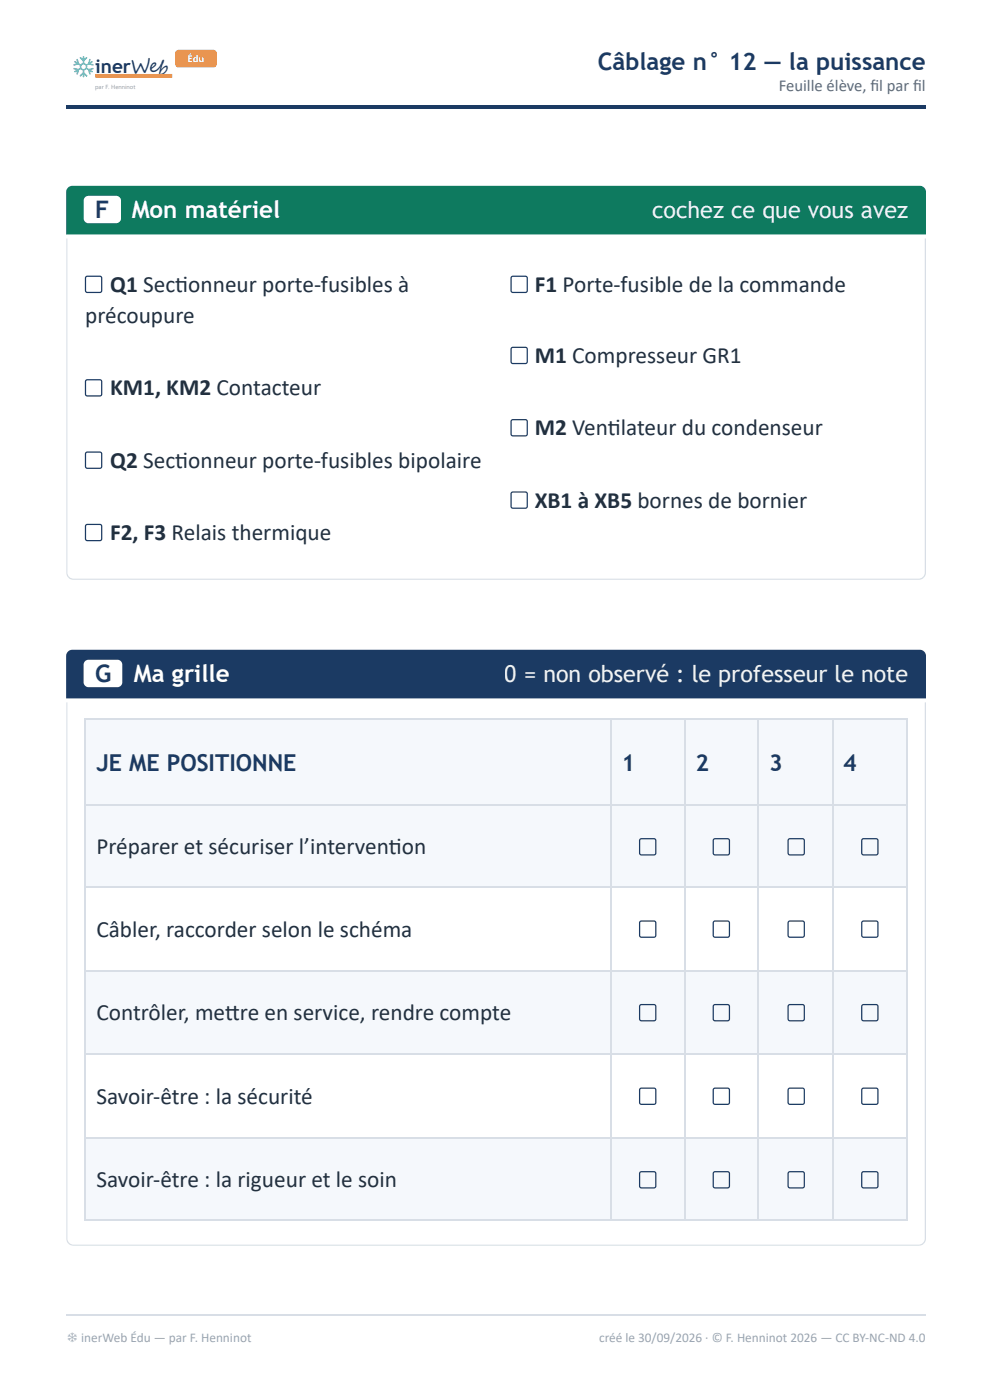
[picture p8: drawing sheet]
<svg xmlns="http://www.w3.org/2000/svg" width="210mm" height="297mm" viewBox="0 0 210 297" stroke-linecap="round" stroke-linejoin="round" font-family="sans-serif">
<path d="M14 22.2h182.3v.8h-182.3z" fill="#1b3a63"/>
<path d="M20.2 16.1h16.3" fill="none" stroke="#e8914a" stroke-width=".79" stroke-linecap="butt"/>
<path d="M37.4 10.8l.5-.2h7.3a.75 .75 0 0 1 .7 .7v2.3a.75 .75 0 0 1-.7 .7h-7.3a.75 .75 0 0 1-.8-.7v-2.3z" fill="#e8914a"/>
<path d="M14.4 39.8l.9-.4h179.7a1.32 1.32 0 0 1 1.3 1.3v9h-182.3v-9z" fill="#0e7a5f"/>
<path d="M18 41.8l.8-.3h5.8a1.06 1.06 0 0 1 1.1 1.1v3.7a1.06 1.06 0 0 1-1.1 1.1h-5.8a1.06 1.06 0 0 1-1.1-1.1v-3.7z" fill="#fff"/>
<g fill="#d8dee6">
<path d="M14 122.1h182.3v.9h-182.3z"/>
<path d="M195.3 50.5h1v72.5h-1z"/>
<path d="M14 50.5h1v72.5h-1z"/>
</g>
<path d="M18.2 58.7l.3-.1 2.9 .1 .2 .3-.2 2.9-.2 .1-3-.1-.1-.3zM108.5 58.7l.2-.1 3 .1 .1 .3-.1 2.9-.3 .1-2.9-.1-.2-.3zM108.5 73.8l.2-.1 3 .1 .1 .3-.1 2.9-.3 .1-2.9-.1-.2-.3zM18.2 80.7l.3-.1 2.9 .1 .2 .3-.2 2.9-.2 .1-3-.1-.1-.3zM18.2 96l.3-.1 2.9 .1 .2 .3-.2 2.9-.2 .2-3-.2-.1-.2zM108.5 89.1l.2-.1 3 .1 .1 .3-.1 3-.3 .1-2.9-.1-.2-.3zM18.2 111.4l.3-.1 2.9 .1 .2 .3-.2 2.9-.2 .1-3-.1-.1-.3zM108.5 104.5l.2-.1 3 .1 .1 .3-.1 2.9-.3 .1-2.9-.1-.2-.3z" fill="none" stroke="#1b3a63" stroke-width=".26"/>
<path d="M14.4 138.2l.9-.4h179.7a1.32 1.32 0 0 1 1.3 1.4v9h-182.3v-9z" fill="#1b3a63"/>
<path d="M18 140.3l.8-.3h6.1a1.06 1.06 0 0 1 1 1v3.7a1.06 1.06 0 0 1-1 1.1h-6.1a1.06 1.06 0 0 1-1.1-1.1v-3.7z" fill="#fff"/>
<g fill="#d8dee6">
<path d="M14 263.3h182.3v1h-182.3z"/>
<path d="M195.3 149h1v115.3h-1z"/>
<path d="M14 149h1v115.3h-1z"/>
</g>
<g fill="#f5f8fc">
<path d="M18.3 152.4h111.3v18.3h-111.3z"/>
<path d="M129.6 152.4h15.7v18.3h-15.7z"/>
<path d="M145.3 152.4h15.6v18.3h-15.6z"/>
<path d="M160.9 152.4h15.6v18.3h-15.6z"/>
<path d="M176.5 152.4h15.6v18.3h-15.6z"/>
<path d="M18.3 170.7h111.3v17.7h-111.3z"/>
<path d="M129.6 170.7h15.7v17.7h-15.7z"/>
<path d="M145.3 170.7h15.6v17.7h-15.6z"/>
<path d="M160.9 170.7h15.6v17.7h-15.6z"/>
<path d="M176.5 170.7h15.6v17.7h-15.6z"/>
<path d="M18.3 206.1h111.3v17.5h-111.3z"/>
<path d="M129.6 206.1h15.7v17.5h-15.7z"/>
<path d="M145.3 206.1h15.6v17.5h-15.6z"/>
<path d="M160.9 206.1h15.6v17.5h-15.6z"/>
<path d="M176.5 206.1h15.6v17.5h-15.6z"/>
<path d="M18.3 241.3h111.3v17.7h-111.3z"/>
<path d="M129.6 241.3h15.7v17.7h-15.7z"/>
<path d="M145.3 241.3h15.6v17.7h-15.6z"/>
<path d="M160.9 241.3h15.6v17.7h-15.6z"/>
<path d="M176.5 241.3h15.6v17.7h-15.6z"/>
</g>
<g fill="none" stroke="#d8dee6" stroke-width=".26">
<path d="M18 152.5h174.4M18.1 152.4v106.6M129.5 152.4v106.6M145.1 152.4v106.6M160.7 152.4v106.6M176.6 152.4v106.6M192.2 152.4v106.6M18 170.8h174.4M18 188.3h174.4M18 206h174.4M18 223.7h174.4M18 241.4h174.4"/>
<path d="M18 258.9h174.4M14 279h182.3"/>
</g>
<g fill="none" stroke="#1b3a63" stroke-width=".26">
<path d="M135.7 178l.3-.1 2.9 .1 .1 .3-.1 3-.3 .1-2.9-.1-.1-.3zM151.3 178l.3-.1 2.9 .1 .1 .3-.1 3-.2 .1-3-.1-.1-.3zM167.2 178l.3-.1 2.9 .1 .1 .3-.1 3-.3 .1-2.9-.1-.1-.3zM182.8 178l.3-.1 2.9 .1 .1 .3-.1 3-.3 .1-2.9-.1-.1-.3zM135.7 195.5l.3-.1 2.9 .1 .1 .3-.1 2.9-.3 .1-2.9-.1-.1-.3zM151.3 195.5l.3-.1 2.9 .1 .1 .3-.1 2.9-.2 .1-3-.1-.1-.3zM167.2 195.5l.3-.1 2.9 .1 .1 .3-.1 2.9-.3 .1-2.9-.1-.1-.3zM182.8 195.5l.3-.1 2.9 .1 .1 .3-.1 2.9-.3 .1-2.9-.1-.1-.3zM135.7 213.2l.3-.1 2.9 .1 .1 .3-.1 2.9-.3 .2-2.9-.2-.1-.2zM151.3 213.2l.3-.1 2.9 .1 .1 .3-.1 2.9-.2 .2-3-.2-.1-.2zM167.2 213.2l.3-.1 2.9 .1 .1 .3-.1 2.9-.3 .2-2.9-.2-.1-.2zM182.8 213.2l.3-.1 2.9 .1 .1 .3-.1 2.9-.3 .2-2.9-.2-.1-.2z"/>
<path d="M135.7 231l.3-.2 2.9 .2 .1 .2-.1 3-.3 .1-2.9-.1-.1-.3zM151.3 231l.3-.2 2.9 .2 .1 .2-.1 3-.2 .1-3-.1-.1-.3zM167.2 231l.3-.2 2.9 .2 .1 .2-.1 3-.3 .1-2.9-.1-.1-.3zM182.8 231l.3-.2 2.9 .2 .1 .2-.1 3-.3 .1-2.9-.1-.1-.3zM135.7 248.7l.3-.1 2.9 .1 .1 .3-.1 2.9-.3 .1-2.9-.1-.1-.3zM151.3 248.7l.3-.1 2.9 .1 .1 .3-.1 2.9-.2 .1-3-.1-.1-.3zM167.2 248.7l.3-.1 2.9 .1 .1 .3-.1 2.9-.3 .1-2.9-.1-.1-.3zM182.8 248.7l.3-.1 2.9 .1 .1 .3-.1 2.9-.3 .1-2.9-.1-.1-.3z"/>
</g>
<g font-size="5.1" fill="#1b3a63">
<text x="126.8" y="14.8">Câblage n° 12 — la puissance</text>
<text x="20.2" y="46.3">F</text>
<text x="20.2" y="144.7">G</text>
</g>
<g font-size="5.1" fill="#fff">
<text x="27.9" y="46.3">Mon matériel</text>
<text x="28.4" y="144.7">Ma grille</text>
</g>
<g font-size="4.9" fill="#fff">
<text x="138.2" y="46.3">cochez ce que vous avez</text>
<text x="107.1" y="144.7">0 = non observé : le professeur le note</text>
</g>
<g font-size="4.9" fill="#22303f">
<text x="23.3" y="61.9">Q1 Sectonneur porte-fusibles à</text>
<text x="37.2" y="61.9">i</text>
<text x="113.4" y="61.9">F1 Porte-fusible de la commande</text>
<text x="18.1" y="68.5">précoupure</text>
<text x="113.4" y="77">M1 Compresseur GR1</text>
<text x="23.3" y="83.9">KM1, KM2 Contacteur</text>
<text x="113.4" y="92.3">M2 Ventlateur du condenseur</text>
<text x="128.9" y="92.3">i</text>
<text x="23.3" y="99.2">Q2 Sectonneur porte-fusibles bipolaire</text>
<text x="37.2" y="99.2">i</text>
<text x="113.4" y="107.7">XB1 à XB5 bornes de bornier</text>
<text x="23.3" y="114.6">F2, F3 Relais thermique</text>
<text x="20.4" y="181.2">Préparer et sécuriser l’interventon</text>
<text x="82.4" y="181.2">i</text>
<text x="20.4" y="198.7">Câbler, raccorder selon le schéma</text>
<text x="20.4" y="216.4">Contrôler, metre en service, rendre compte</text>
<text x="47.7" y="216.4">t</text>
<text x="20.4" y="234.2">Savoir-être : la sécurité</text>
<text x="20.4" y="251.9">Savoir-être : la rigueur et le soin</text>
</g>
<g font-size="4.9" fill="#1b3a63">
<text x="20.4" y="163.5">JE ME POSITIONNE</text>
<text x="131.8" y="163.5">1</text>
<text x="147.4" y="163.5">2</text>
<text x="163.1" y="163.5">3</text>
<text x="178.8" y="163.5">4</text>
</g>
<g font-size="4.5" fill="#1b3a63">
<text x="14.5" y="15.8">❄</text>
<text x="14.5" y="15.8">️</text>
</g>
<text font-size="4" fill="#1b3a63" x="20.2" y="15.6">inerWeb</text>
<text font-size="3.5" fill="#5d6b7c" x="165.1" y="19.3">Feuille élève, fi l par fi l</text>
<g font-size="2.8" fill="#9aa5b1">
<text x="14.1" y="284.7">❄ inerWeb Édu — par F. Henninot</text>
<text x="127" y="284.7">créé le 30/09/2026 · © F. Henninot 2026 — CC BY-NC-ND 4.0</text>
</g>
<text font-size="2" fill="#fff" x="39.8" y="13.2">Édu</text>
<text font-size="1.3" fill="#999" x="20.2" y="18.9">par F. Henninot</text>
</svg>
